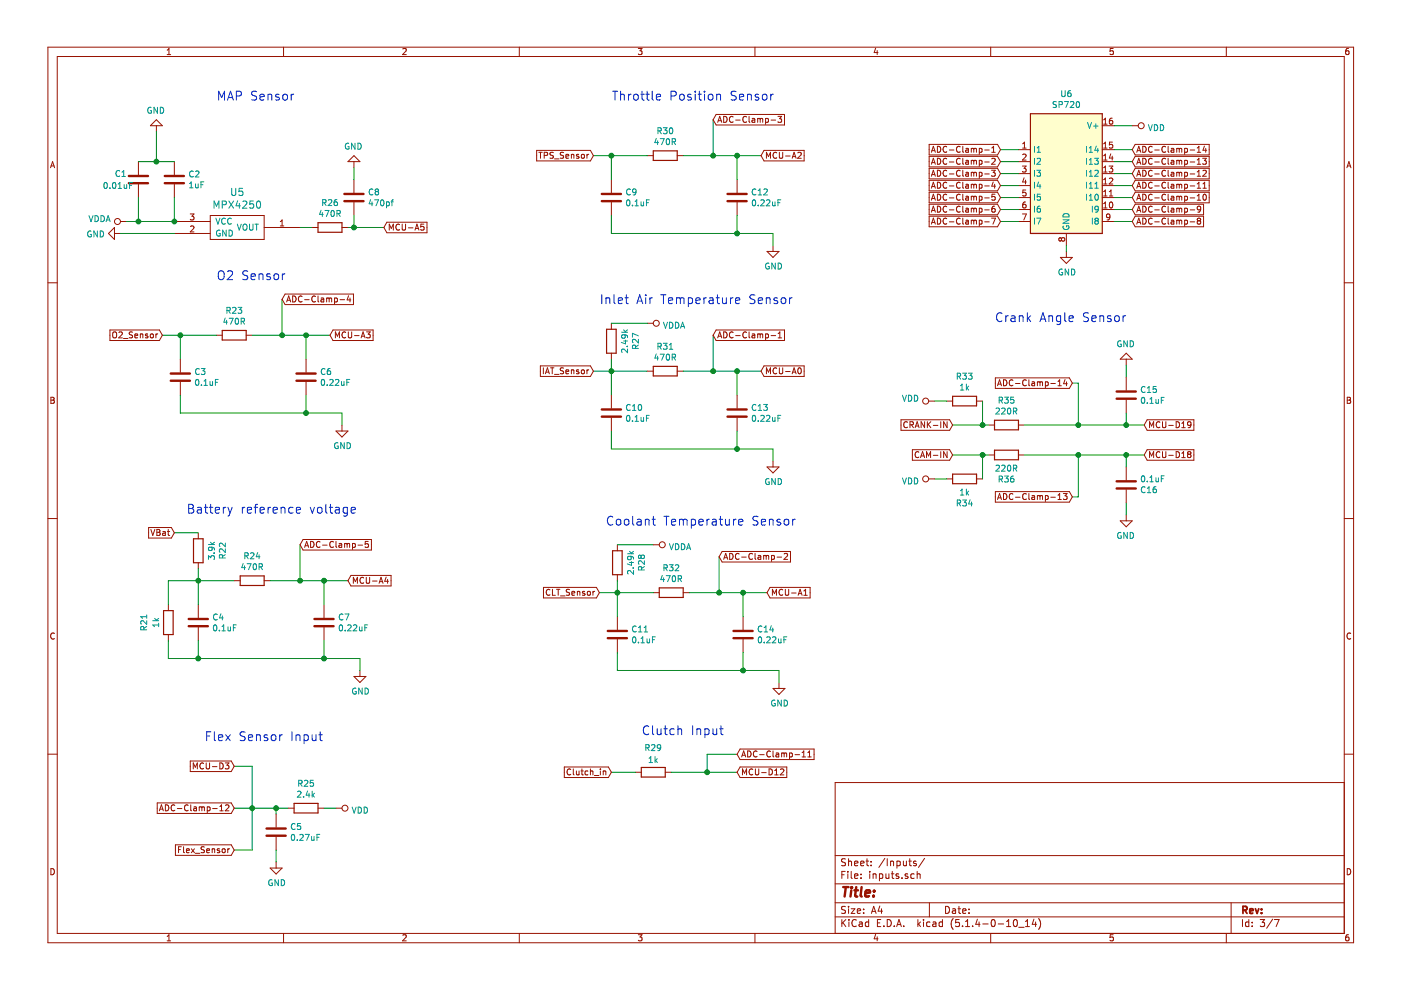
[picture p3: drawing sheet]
EESchema Schematic File Version 4
LIBS:NA6-cache
EELAYER 30 0
EELAYER END
$Descr A4 11693 8268
encoding utf-8
Sheet 3 7
Title ""
Date ""
Rev ""
Comp ""
Comment1 ""
Comment2 ""
Comment3 ""
Comment4 ""
$EndDescr
$Comp
L NA6-rescue:MPX4250-MPX4250-NB8B-rescue U?
U 1 1
P 2000 1900
AR Path="/5CD196C6" Ref="U?"  Part="1" 
AR Path="/5CD18D89/5CD196C6" Ref="U5"  Part="1" 
F 0 "U5" H 1975 2197 60  0000 C CNN
F 1 "MPX4250" H 1975 2091 60  0000 C CNN
F 2 "Misc:MPX4250" H 1950 1900 60  0001 C CNN
F 3 "" H 1950 1900 60  0000 C CNN
F 4 "NXP" H 0   0   50  0001 C CNN "Manufacturer_Name"
F 5 "MPX4250AP" H 0   0   50  0001 C CNN "Manufacturer_Part_Number"
F 6 "https://www.digikey.com.au/product-detail/en/nxp-usa-inc/MPX4250AP/MPX4250AP-ND/464053" H 0   0   50  0001 C CNN "URL"
F 7 "MPX4250AP-ND" H 0   0   50  0001 C CNN "Digikey Part Number"
	1    2000 1900
	1    0    0    -1  
$EndComp
$Comp
L power:GND #PWR023
U 1 1
P 1000 1950
F 0 "#PWR023" H 1000 1700 50  0001 C CNN
F 1 "GND" V 1005 1822 50  0000 R CNN
F 2 "" H 1000 1950 50  0001 C CNN
F 3 "" H 1000 1950 50  0001 C CNN
	1    1000 1950
	0    1    1    0   
$EndComp
Wire Wire Line
	1000 1950 1450 1950
$Comp
L power:GND #PWR029
U 1 1
P 2950 1400
F 0 "#PWR029" H 2950 1150 50  0001 C CNN
F 1 "GND" H 2955 1227 50  0000 C CNN
F 2 "" H 2950 1400 50  0001 C CNN
F 3 "" H 2950 1400 50  0001 C CNN
	1    2950 1400
	-1   0    0    1   
$EndComp
$Comp
L Device:C C8
U 1 1
P 2950 1650
F 0 "C8" H 3065 1696 50  0000 L CNN
F 1 "470pf" H 3065 1605 50  0000 L CNN
F 2 "Capacitor_SMD:C_0805_2012Metric" H 2988 1500 50  0001 C CNN
F 3 "~" H 2950 1650 50  0001 C CNN
F 4 "CC0805KRX7R9BB471" H 2950 1650 50  0001 C CNN "Part #"
F 5 "https://www.digikey.com/product-detail/en/yageo/CC0805KRX7R9BB471/311-1124-1-ND/303034" H 2950 1650 50  0001 C CNN "URL"
F 6 "Yageo" H 0   0   50  0001 C CNN "Manufacturer_Name"
F 7 "CC0805KRX7R9BB471" H 0   0   50  0001 C CNN "Manufacturer_Part_Number"
F 8 "311-1124-1-ND" H 0   0   50  0001 C CNN "Digikey Part Number"
	1    2950 1650
	1    0    0    -1  
$EndComp
$Comp
L Device:R R26
U 1 1
P 2750 1900
F 0 "R26" V 2543 1900 50  0000 C CNN
F 1 "470R" V 2634 1900 50  0000 C CNN
F 2 "Resistor_SMD:R_0805_2012Metric" V 2680 1900 50  0001 C CNN
F 3 "~" H 2750 1900 50  0001 C CNN
F 4 "ERJ-6ENF4700V" V 2750 1900 50  0001 C CNN "Part #"
F 5 "https://www.digikey.com/product-detail/en/panasonic-electronic-components/ERJ-6ENF4700V/P470CCT-ND/1746871" V 2750 1900 50  0001 C CNN "URL"
F 6 "Panasonic" H 0   0   50  0001 C CNN "Manufacturer_Name"
F 7 "ERJ-6ENF4700V" H 0   0   50  0001 C CNN "Manufacturer_Part_Number"
F 8 "P470CCT-ND" H 0   0   50  0001 C CNN "Digikey Part Number"
	1    2750 1900
	0    1    1    0   
$EndComp
Wire Wire Line
	2500 1900 2600 1900
Text GLabel 3200 1900 2    50   Input ~ 0
MCU-A5
Wire Wire Line
	2900 1900 2950 1900
Wire Wire Line
	2950 1900 2950 1800
Connection ~ 2950 1900
Wire Wire Line
	2950 1900 3200 1900
Wire Wire Line
	2950 1500 2950 1400
$Comp
L power:VDDA #PWR024
U 1 1
P 1050 1850
F 0 "#PWR024" H 1050 1700 50  0001 C CNN
F 1 "VDDA" V 1068 1978 50  0000 L CNN
F 2 "" H 1050 1850 50  0001 C CNN
F 3 "" H 1050 1850 50  0001 C CNN
	1    1050 1850
	0    -1   -1   0   
$EndComp
Wire Wire Line
	1050 1850 1150 1850
$Comp
L Device:C C1
U 1 1
P 1150 1500
F 0 "C1" H 950 1550 50  0000 L CNN
F 1 "0.01uF" H 850 1450 50  0000 L CNN
F 2 "Capacitor_SMD:C_0805_2012Metric" H 1188 1350 50  0001 C CNN
F 3 "~" H 1150 1500 50  0001 C CNN
F 4 "CC0805KRX7R9BB103" H 1150 1500 50  0001 C CNN "Part #"
F 5 "https://www.digikey.com/product-detail/en/yageo/CC0805KRX7R9BB103/311-1136-1-ND/303046" H 1150 1500 50  0001 C CNN "URL"
F 6 "Yageo" H 0   0   50  0001 C CNN "Manufacturer_Name"
F 7 "CC0805KRX7R9BB103" H 0   0   50  0001 C CNN "Manufacturer_Part_Number"
F 8 "311-1136-1-ND" H 0   0   50  0001 C CNN "Digikey Part Number"
	1    1150 1500
	1    0    0    -1  
$EndComp
$Comp
L Device:C C2
U 1 1
P 1450 1500
F 0 "C2" H 1565 1546 50  0000 L CNN
F 1 "1uF" H 1565 1455 50  0000 L CNN
F 2 "Capacitor_SMD:C_0805_2012Metric" H 1488 1350 50  0001 C CNN
F 3 "~" H 1450 1500 50  0001 C CNN
F 4 "CC0805KKX7R7BB105" H 1450 1500 50  0001 C CNN "Part #"
F 5 "https://www.digikey.com/product-detail/en/yageo/CC0805KKX7R7BB105/311-1365-1-ND/2103149" H 1450 1500 50  0001 C CNN "URL"
F 6 "Yageo" H 0   0   50  0001 C CNN "Manufacturer_Name"
F 7 "CC0805KKX7R7BB105" H 0   0   50  0001 C CNN "Manufacturer_Part_Number"
F 8 "311-1365-1-ND" H 0   0   50  0001 C CNN "Digikey Part Number"
	1    1450 1500
	1    0    0    -1  
$EndComp
$Comp
L power:GND #PWR025
U 1 1
P 1300 1100
F 0 "#PWR025" H 1300 850 50  0001 C CNN
F 1 "GND" H 1305 927 50  0000 C CNN
F 2 "" H 1300 1100 50  0001 C CNN
F 3 "" H 1300 1100 50  0001 C CNN
	1    1300 1100
	-1   0    0    1   
$EndComp
Wire Wire Line
	1150 1350 1300 1350
Wire Wire Line
	1300 1350 1300 1100
Connection ~ 1300 1350
Wire Wire Line
	1300 1350 1450 1350
Wire Wire Line
	1150 1850 1150 1650
Connection ~ 1150 1850
Wire Wire Line
	1150 1850 1450 1850
Wire Wire Line
	1450 1850 1450 1650
Connection ~ 1450 1850
Text Notes 1800 850  0    74   ~ 0
MAP Sensor
$Comp
L IC_Automotive:SP720 U6
U 1 1
P 8900 1450
F 0 "U6" H 8900 2117 50  0000 C CNN
F 1 "SP720" H 8900 2026 50  0000 C CNN
F 2 "Package_SO:SOIC-16_3.9x9.9mm_P1.27mm" H 8950 900 50  0001 L CNN
F 3 "https://m.littelfuse.com/~/media/electronics/datasheets/tvs_diode_arrays/littelfuse_tvs_diode_array_sp720_datasheet.pdf.pdf" H 9000 1250 50  0001 C CNN
F 4 "Littelfuse" H 0   0   50  0001 C CNN "Manufacturer_Name"
F 5 "SP720ABTG" H 0   0   50  0001 C CNN "Manufacturer_Part_Number"
F 6 "https://www.digikey.com/product-detail/en/littelfuse-inc/SP720ABTG/F3162CT-ND/1984458" H 0   0   50  0001 C CNN "URL"
F 7 "F3162CT-ND" H 0   0   50  0001 C CNN "Digikey Part Number"
	1    8900 1450
	1    0    0    -1  
$EndComp
$Comp
L power:GND #PWR039
U 1 1
P 8900 2100
F 0 "#PWR039" H 8900 1850 50  0001 C CNN
F 1 "GND" H 8905 1927 50  0000 C CNN
F 2 "" H 8900 2100 50  0001 C CNN
F 3 "" H 8900 2100 50  0001 C CNN
	1    8900 2100
	1    0    0    -1  
$EndComp
Wire Wire Line
	8900 2100 8900 2050
$Comp
L Device:R R23
U 1 1
P 1950 2800
F 0 "R23" V 1743 2800 50  0000 C CNN
F 1 "470R" V 1834 2800 50  0000 C CNN
F 2 "Resistor_SMD:R_0805_2012Metric" V 1880 2800 50  0001 C CNN
F 3 "~" H 1950 2800 50  0001 C CNN
F 4 "Panasonic" H 0   0   50  0001 C CNN "Manufacturer_Name"
F 5 "ERJ-6ENF4700V" H 0   0   50  0001 C CNN "Manufacturer_Part_Number"
F 6 "https://www.digikey.com/product-detail/en/panasonic-electronic-components/ERJ-6ENF4700V/P470CCT-ND/1746871" H 0   0   50  0001 C CNN "URL"
F 7 "P470CCT-ND" H 0   0   50  0001 C CNN "Digikey Part Number"
	1    1950 2800
	0    1    1    0   
$EndComp
$Comp
L Device:C C6
U 1 1
P 2550 3150
F 0 "C6" H 2665 3196 50  0000 L CNN
F 1 "0.22uF" H 2665 3105 50  0000 L CNN
F 2 "Capacitor_SMD:C_0805_2012Metric" H 2588 3000 50  0001 C CNN
F 3 "~" H 2550 3150 50  0001 C CNN
F 4 "Samsung" H 0   0   50  0001 C CNN "Manufacturer_Name"
F 5 "CL21B224KOCNNNC" H 0   0   50  0001 C CNN "Manufacturer_Part_Number"
F 6 "https://www.digikey.com/product-detail/en/samsung-electro-mechanics-america-inc/CL21B224KOCNNNC/1276-1284-1-ND/3889370" H 0   0   50  0001 C CNN "URL"
F 7 "1276-1284-1-ND" H 0   0   50  0001 C CNN "Digikey Part Number"
	1    2550 3150
	1    0    0    -1  
$EndComp
$Comp
L Device:C C3
U 1 1
P 1500 3150
F 0 "C3" H 1615 3196 50  0000 L CNN
F 1 "0.1uF" H 1615 3105 50  0000 L CNN
F 2 "Capacitor_SMD:C_0805_2012Metric" H 1538 3000 50  0001 C CNN
F 3 "~" H 1500 3150 50  0001 C CNN
F 4 "Yageo" H 0   0   50  0001 C CNN "Manufacturer_Name"
F 5 "CC0805KRX7R9BB104" H 0   0   50  0001 C CNN "Manufacturer_Part_Number"
F 6 "CC0805KRX7R9BB104" H 0   0   50  0001 C CNN "Part #"
F 7 "https://www.digikey.com.au/product-detail/en/yageo/CC0805KRX7R9BB104/311-1140-1-ND/303050" H 0   0   50  0001 C CNN "URL"
F 8 "311-1140-1-ND" H 0   0   50  0001 C CNN "Digikey Part Number"
	1    1500 3150
	1    0    0    -1  
$EndComp
$Comp
L power:GND #PWR028
U 1 1
P 2850 3550
F 0 "#PWR028" H 2850 3300 50  0001 C CNN
F 1 "GND" H 2855 3377 50  0000 C CNN
F 2 "" H 2850 3550 50  0001 C CNN
F 3 "" H 2850 3550 50  0001 C CNN
	1    2850 3550
	1    0    0    -1  
$EndComp
Wire Wire Line
	1500 3300 1500 3450
Wire Wire Line
	1500 3450 2550 3450
Wire Wire Line
	2850 3450 2850 3550
Wire Wire Line
	2550 3300 2550 3450
Connection ~ 2550 3450
Wire Wire Line
	2550 3450 2850 3450
Wire Wire Line
	1500 3000 1500 2800
Wire Wire Line
	1500 2800 1800 2800
Wire Wire Line
	2100 2800 2350 2800
Wire Wire Line
	2550 2800 2550 3000
Text GLabel 2350 2500 2    50   Input ~ 0
ADC-Clamp-4
Wire Wire Line
	2350 2500 2350 2800
Connection ~ 2350 2800
Wire Wire Line
	2350 2800 2550 2800
Text GLabel 1350 2800 0    50   Input ~ 0
O2_Sensor
Wire Wire Line
	1350 2800 1500 2800
Connection ~ 1500 2800
Text GLabel 2750 2800 2    50   Input ~ 0
MCU-A3
Wire Wire Line
	2750 2800 2550 2800
Connection ~ 2550 2800
Text Notes 1800 2350 0    74   ~ 0
O2 Sensor
Text GLabel 8350 1550 0    50   Input ~ 0
ADC-Clamp-4
Text GLabel 8350 1450 0    50   Input ~ 0
ADC-Clamp-3
Text GLabel 8350 1350 0    50   Input ~ 0
ADC-Clamp-2
Text GLabel 8350 1250 0    50   Input ~ 0
ADC-Clamp-1
Text GLabel 8350 1650 0    50   Input ~ 0
ADC-Clamp-5
Text GLabel 8350 1750 0    50   Input ~ 0
ADC-Clamp-6
Text GLabel 8350 1850 0    50   Input ~ 0
ADC-Clamp-7
Wire Wire Line
	8350 1250 8500 1250
Wire Wire Line
	8500 1350 8350 1350
Wire Wire Line
	8350 1450 8500 1450
Wire Wire Line
	8500 1550 8350 1550
Wire Wire Line
	8350 1650 8500 1650
Wire Wire Line
	8500 1750 8350 1750
Wire Wire Line
	8350 1850 8500 1850
$Comp
L Device:R R30
U 1 1
P 5550 1300
F 0 "R30" V 5343 1300 50  0000 C CNN
F 1 "470R" V 5434 1300 50  0000 C CNN
F 2 "Resistor_SMD:R_0805_2012Metric" V 5480 1300 50  0001 C CNN
F 3 "~" H 5550 1300 50  0001 C CNN
F 4 "Panasonic" H 0   0   50  0001 C CNN "Manufacturer_Name"
F 5 "ERJ-6ENF4700V" H 0   0   50  0001 C CNN "Manufacturer_Part_Number"
F 6 "https://www.digikey.com/product-detail/en/panasonic-electronic-components/ERJ-6ENF4700V/P470CCT-ND/1746871" H 0   0   50  0001 C CNN "URL"
F 7 "P470CCT-ND" H 0   0   50  0001 C CNN "Digikey Part Number"
	1    5550 1300
	0    1    1    0   
$EndComp
$Comp
L Device:C C12
U 1 1
P 6150 1650
F 0 "C12" H 6265 1696 50  0000 L CNN
F 1 "0.22uF" H 6265 1605 50  0000 L CNN
F 2 "Capacitor_SMD:C_0805_2012Metric" H 6188 1500 50  0001 C CNN
F 3 "~" H 6150 1650 50  0001 C CNN
F 4 "Samsung" H 0   0   50  0001 C CNN "Manufacturer_Name"
F 5 "CL21B224KOCNNNC" H 0   0   50  0001 C CNN "Manufacturer_Part_Number"
F 6 "https://www.digikey.com/product-detail/en/samsung-electro-mechanics-america-inc/CL21B224KOCNNNC/1276-1284-1-ND/3889370" H 0   0   50  0001 C CNN "URL"
F 7 "1276-1284-1-ND" H 0   0   50  0001 C CNN "Digikey Part Number"
	1    6150 1650
	1    0    0    -1  
$EndComp
$Comp
L Device:C C9
U 1 1
P 5100 1650
F 0 "C9" H 5215 1696 50  0000 L CNN
F 1 "0.1uF" H 5215 1605 50  0000 L CNN
F 2 "Capacitor_SMD:C_0805_2012Metric" H 5138 1500 50  0001 C CNN
F 3 "~" H 5100 1650 50  0001 C CNN
F 4 "CC0805KRX7R9BB104" H 5100 1650 50  0001 C CNN "Part #"
F 5 "https://www.digikey.com.au/product-detail/en/yageo/CC0805KRX7R9BB104/311-1140-1-ND/303050" H 5100 1650 50  0001 C CNN "URL"
F 6 "Yageo" H 0   0   50  0001 C CNN "Manufacturer_Name"
F 7 "CC0805KRX7R9BB104" H 0   0   50  0001 C CNN "Manufacturer_Part_Number"
F 8 "311-1140-1-ND" H 0   0   50  0001 C CNN "Digikey Part Number"
	1    5100 1650
	1    0    0    -1  
$EndComp
$Comp
L power:GND #PWR034
U 1 1
P 6450 2050
F 0 "#PWR034" H 6450 1800 50  0001 C CNN
F 1 "GND" H 6455 1877 50  0000 C CNN
F 2 "" H 6450 2050 50  0001 C CNN
F 3 "" H 6450 2050 50  0001 C CNN
	1    6450 2050
	1    0    0    -1  
$EndComp
Wire Wire Line
	5100 1800 5100 1950
Wire Wire Line
	5100 1950 6150 1950
Wire Wire Line
	6450 1950 6450 2050
Wire Wire Line
	6150 1800 6150 1950
Connection ~ 6150 1950
Wire Wire Line
	6150 1950 6450 1950
Wire Wire Line
	5100 1500 5100 1300
Wire Wire Line
	5100 1300 5400 1300
Wire Wire Line
	5700 1300 5950 1300
Wire Wire Line
	6150 1300 6150 1500
Text GLabel 5950 1000 2    50   Input ~ 0
ADC-Clamp-3
Wire Wire Line
	5950 1000 5950 1300
Connection ~ 5950 1300
Wire Wire Line
	5950 1300 6150 1300
Text GLabel 4950 1300 0    50   Input ~ 0
TPS_Sensor
Wire Wire Line
	4950 1300 5100 1300
Connection ~ 5100 1300
Text GLabel 6350 1300 2    50   Input ~ 0
MCU-A2
Wire Wire Line
	6350 1300 6150 1300
Connection ~ 6150 1300
Text Notes 5100 850  0    74   ~ 0
Throttle Position Sensor
$Comp
L Device:R R31
U 1 1
P 5550 3100
F 0 "R31" V 5343 3100 50  0000 C CNN
F 1 "470R" V 5434 3100 50  0000 C CNN
F 2 "Resistor_SMD:R_0805_2012Metric" V 5480 3100 50  0001 C CNN
F 3 "~" H 5550 3100 50  0001 C CNN
F 4 "Panasonic" H 0   0   50  0001 C CNN "Manufacturer_Name"
F 5 "ERJ-6ENF4700V" H 0   0   50  0001 C CNN "Manufacturer_Part_Number"
F 6 "https://www.digikey.com/product-detail/en/panasonic-electronic-components/ERJ-6ENF4700V/P470CCT-ND/1746871" H 0   0   50  0001 C CNN "URL"
F 7 "P470CCT-ND" H 0   0   50  0001 C CNN "Digikey Part Number"
	1    5550 3100
	0    1    1    0   
$EndComp
$Comp
L Device:C C13
U 1 1
P 6150 3450
F 0 "C13" H 6265 3496 50  0000 L CNN
F 1 "0.22uF" H 6265 3405 50  0000 L CNN
F 2 "Capacitor_SMD:C_0805_2012Metric" H 6188 3300 50  0001 C CNN
F 3 "~" H 6150 3450 50  0001 C CNN
F 4 "Samsung" H 0   0   50  0001 C CNN "Manufacturer_Name"
F 5 "CL21B224KOCNNNC" H 0   0   50  0001 C CNN "Manufacturer_Part_Number"
F 6 "https://www.digikey.com/product-detail/en/samsung-electro-mechanics-america-inc/CL21B224KOCNNNC/1276-1284-1-ND/3889370" H 0   0   50  0001 C CNN "URL"
F 7 "1276-1284-1-ND" H 0   0   50  0001 C CNN "Digikey Part Number"
	1    6150 3450
	1    0    0    -1  
$EndComp
$Comp
L Device:C C10
U 1 1
P 5100 3450
F 0 "C10" H 5215 3496 50  0000 L CNN
F 1 "0.1uF" H 5215 3405 50  0000 L CNN
F 2 "Capacitor_SMD:C_0805_2012Metric" H 5138 3300 50  0001 C CNN
F 3 "~" H 5100 3450 50  0001 C CNN
F 4 "Yageo" H 0   0   50  0001 C CNN "Manufacturer_Name"
F 5 "CC0805KRX7R9BB104" H 0   0   50  0001 C CNN "Manufacturer_Part_Number"
F 6 "CC0805KRX7R9BB104" H 0   0   50  0001 C CNN "Part #"
F 7 "https://www.digikey.com.au/product-detail/en/yageo/CC0805KRX7R9BB104/311-1140-1-ND/303050" H 0   0   50  0001 C CNN "URL"
F 8 "311-1140-1-ND" H 0   0   50  0001 C CNN "Digikey Part Number"
	1    5100 3450
	1    0    0    -1  
$EndComp
$Comp
L power:GND #PWR035
U 1 1
P 6450 3850
F 0 "#PWR035" H 6450 3600 50  0001 C CNN
F 1 "GND" H 6455 3677 50  0000 C CNN
F 2 "" H 6450 3850 50  0001 C CNN
F 3 "" H 6450 3850 50  0001 C CNN
	1    6450 3850
	1    0    0    -1  
$EndComp
Wire Wire Line
	5100 3600 5100 3750
Wire Wire Line
	5100 3750 6150 3750
Wire Wire Line
	6450 3750 6450 3850
Wire Wire Line
	6150 3600 6150 3750
Connection ~ 6150 3750
Wire Wire Line
	6150 3750 6450 3750
Wire Wire Line
	5100 3300 5100 3100
Wire Wire Line
	5100 3100 5400 3100
Wire Wire Line
	5700 3100 5950 3100
Wire Wire Line
	6150 3100 6150 3300
Text GLabel 5950 2800 2    50   Input ~ 0
ADC-Clamp-1
Wire Wire Line
	5950 2800 5950 3100
Connection ~ 5950 3100
Wire Wire Line
	5950 3100 6150 3100
Text GLabel 4950 3100 0    50   Input ~ 0
IAT_Sensor
Wire Wire Line
	4950 3100 5100 3100
Connection ~ 5100 3100
Text GLabel 6350 3100 2    50   Input ~ 0
MCU-A0
Wire Wire Line
	6350 3100 6150 3100
Connection ~ 6150 3100
Text Notes 5000 2550 0    74   ~ 0
Inlet Air Temperature Sensor
$Comp
L Device:R R27
U 1 1
P 5100 2850
F 0 "R27" V 4893 2850 50  0000 C CNN
F 1 "2.49k" V 4984 2850 50  0000 C CNN
F 2 "Resistor_SMD:R_0805_2012Metric" V 5030 2850 50  0001 C CNN
F 3 "~" H 5100 2850 50  0001 C CNN
F 4 "Yageo" H 0   0   50  0001 C CNN "Manufacturer_Name"
F 5 "RT0805BRD072K49L" H 0   0   50  0001 C CNN "Manufacturer_Part_Number"
F 6 "https://www.digikey.com/product-detail/en/yageo/RT0805BRD072K49L/YAG1854CT-ND/5139302" H 0   0   50  0001 C CNN "URL"
F 7 "YAG1854CT-ND" H 0   0   50  0001 C CNN "Digikey Part Number"
	1    5100 2850
	-1   0    0    1   
$EndComp
$Comp
L power:VDDA #PWR031
U 1 1
P 5400 2700
F 0 "#PWR031" H 5400 2550 50  0001 C CNN
F 1 "VDDA" V 5417 2828 50  0000 L CNN
F 2 "" H 5400 2700 50  0001 C CNN
F 3 "" H 5400 2700 50  0001 C CNN
	1    5400 2700
	0    1    1    0   
$EndComp
Wire Wire Line
	5400 2700 5100 2700
Wire Wire Line
	5100 3000 5100 3100
$Comp
L Device:R R32
U 1 1
P 5600 4950
F 0 "R32" V 5393 4950 50  0000 C CNN
F 1 "470R" V 5484 4950 50  0000 C CNN
F 2 "Resistor_SMD:R_0805_2012Metric" V 5530 4950 50  0001 C CNN
F 3 "~" H 5600 4950 50  0001 C CNN
F 4 "Panasonic" H 0   0   50  0001 C CNN "Manufacturer_Name"
F 5 "ERJ-6ENF4700V" H 0   0   50  0001 C CNN "Manufacturer_Part_Number"
F 6 "https://www.digikey.com/product-detail/en/panasonic-electronic-components/ERJ-6ENF4700V/P470CCT-ND/1746871" H 0   0   50  0001 C CNN "URL"
F 7 "P470CCT-ND" H 0   0   50  0001 C CNN "Digikey Part Number"
	1    5600 4950
	0    1    1    0   
$EndComp
$Comp
L Device:C C14
U 1 1
P 6200 5300
F 0 "C14" H 6315 5346 50  0000 L CNN
F 1 "0.22uF" H 6315 5255 50  0000 L CNN
F 2 "Capacitor_SMD:C_0805_2012Metric" H 6238 5150 50  0001 C CNN
F 3 "~" H 6200 5300 50  0001 C CNN
F 4 "Samsung" H 0   0   50  0001 C CNN "Manufacturer_Name"
F 5 "CL21B224KOCNNNC" H 0   0   50  0001 C CNN "Manufacturer_Part_Number"
F 6 "https://www.digikey.com/product-detail/en/samsung-electro-mechanics-america-inc/CL21B224KOCNNNC/1276-1284-1-ND/3889370" H 0   0   50  0001 C CNN "URL"
F 7 "1276-1284-1-ND" H 0   0   50  0001 C CNN "Digikey Part Number"
	1    6200 5300
	1    0    0    -1  
$EndComp
$Comp
L Device:C C11
U 1 1
P 5150 5300
F 0 "C11" H 5265 5346 50  0000 L CNN
F 1 "0.1uF" H 5265 5255 50  0000 L CNN
F 2 "Capacitor_SMD:C_0805_2012Metric" H 5188 5150 50  0001 C CNN
F 3 "~" H 5150 5300 50  0001 C CNN
F 4 "Yageo" H 0   0   50  0001 C CNN "Manufacturer_Name"
F 5 "CC0805KRX7R9BB104" H 0   0   50  0001 C CNN "Manufacturer_Part_Number"
F 6 "CC0805KRX7R9BB104" H 0   0   50  0001 C CNN "Part #"
F 7 "https://www.digikey.com.au/product-detail/en/yageo/CC0805KRX7R9BB104/311-1140-1-ND/303050" H 0   0   50  0001 C CNN "URL"
F 8 "311-1140-1-ND" H 0   0   50  0001 C CNN "Digikey Part Number"
	1    5150 5300
	1    0    0    -1  
$EndComp
$Comp
L power:GND #PWR036
U 1 1
P 6500 5700
F 0 "#PWR036" H 6500 5450 50  0001 C CNN
F 1 "GND" H 6505 5527 50  0000 C CNN
F 2 "" H 6500 5700 50  0001 C CNN
F 3 "" H 6500 5700 50  0001 C CNN
	1    6500 5700
	1    0    0    -1  
$EndComp
Wire Wire Line
	5150 5450 5150 5600
Wire Wire Line
	5150 5600 6200 5600
Wire Wire Line
	6500 5600 6500 5700
Wire Wire Line
	6200 5450 6200 5600
Connection ~ 6200 5600
Wire Wire Line
	6200 5600 6500 5600
Wire Wire Line
	5150 5150 5150 4950
Wire Wire Line
	5150 4950 5450 4950
Wire Wire Line
	5750 4950 6000 4950
Wire Wire Line
	6200 4950 6200 5150
Text GLabel 6000 4650 2    50   Input ~ 0
ADC-Clamp-2
Wire Wire Line
	6000 4650 6000 4950
Connection ~ 6000 4950
Wire Wire Line
	6000 4950 6200 4950
Text GLabel 5000 4950 0    50   Input ~ 0
CLT_Sensor
Wire Wire Line
	5000 4950 5150 4950
Connection ~ 5150 4950
Text GLabel 6400 4950 2    50   Input ~ 0
MCU-A1
Wire Wire Line
	6400 4950 6200 4950
Connection ~ 6200 4950
Text Notes 5050 4400 0    74   ~ 0
Coolant Temperature Sensor
$Comp
L Device:R R28
U 1 1
P 5150 4700
F 0 "R28" V 4943 4700 50  0000 C CNN
F 1 "2.49k" V 5034 4700 50  0000 C CNN
F 2 "Resistor_SMD:R_0805_2012Metric" V 5080 4700 50  0001 C CNN
F 3 "~" H 5150 4700 50  0001 C CNN
F 4 "Yageo" H 0   0   50  0001 C CNN "Manufacturer_Name"
F 5 "RT0805BRD072K49L" H 0   0   50  0001 C CNN "Manufacturer_Part_Number"
F 6 "https://www.digikey.com/product-detail/en/yageo/RT0805BRD072K49L/YAG1854CT-ND/5139302" H 0   0   50  0001 C CNN "URL"
F 7 "YAG1854CT-ND" H 0   0   50  0001 C CNN "Digikey Part Number"
	1    5150 4700
	-1   0    0    1   
$EndComp
$Comp
L power:VDDA #PWR032
U 1 1
P 5450 4550
F 0 "#PWR032" H 5450 4400 50  0001 C CNN
F 1 "VDDA" V 5467 4678 50  0000 L CNN
F 2 "" H 5450 4550 50  0001 C CNN
F 3 "" H 5450 4550 50  0001 C CNN
	1    5450 4550
	0    1    1    0   
$EndComp
Wire Wire Line
	5450 4550 5150 4550
Wire Wire Line
	5150 4850 5150 4950
$Comp
L Device:R R24
U 1 1
P 2100 4850
F 0 "R24" V 1893 4850 50  0000 C CNN
F 1 "470R" V 1984 4850 50  0000 C CNN
F 2 "Resistor_SMD:R_0805_2012Metric" V 2030 4850 50  0001 C CNN
F 3 "~" H 2100 4850 50  0001 C CNN
F 4 "Panasonic" H 0   0   50  0001 C CNN "Manufacturer_Name"
F 5 "ERJ-6ENF4700V" H 0   0   50  0001 C CNN "Manufacturer_Part_Number"
F 6 "https://www.digikey.com/product-detail/en/panasonic-electronic-components/ERJ-6ENF4700V/P470CCT-ND/1746871" H 0   0   50  0001 C CNN "URL"
F 7 "P470CCT-ND" H 0   0   50  0001 C CNN "Digikey Part Number"
	1    2100 4850
	0    1    1    0   
$EndComp
$Comp
L Device:C C7
U 1 1
P 2700 5200
F 0 "C7" H 2815 5246 50  0000 L CNN
F 1 "0.22uF" H 2815 5155 50  0000 L CNN
F 2 "Capacitor_SMD:C_0805_2012Metric" H 2738 5050 50  0001 C CNN
F 3 "~" H 2700 5200 50  0001 C CNN
F 4 "Samsung" H 0   0   50  0001 C CNN "Manufacturer_Name"
F 5 "CL21B224KOCNNNC" H 0   0   50  0001 C CNN "Manufacturer_Part_Number"
F 6 "https://www.digikey.com/product-detail/en/samsung-electro-mechanics-america-inc/CL21B224KOCNNNC/1276-1284-1-ND/3889370" H 0   0   50  0001 C CNN "URL"
F 7 "1276-1284-1-ND" H 0   0   50  0001 C CNN "Digikey Part Number"
	1    2700 5200
	1    0    0    -1  
$EndComp
$Comp
L Device:C C4
U 1 1
P 1650 5200
F 0 "C4" H 1765 5246 50  0000 L CNN
F 1 "0.1uF" H 1765 5155 50  0000 L CNN
F 2 "Capacitor_SMD:C_0805_2012Metric" H 1688 5050 50  0001 C CNN
F 3 "~" H 1650 5200 50  0001 C CNN
F 4 "Yageo" H 0   0   50  0001 C CNN "Manufacturer_Name"
F 5 "CC0805KRX7R9BB104" H 0   0   50  0001 C CNN "Manufacturer_Part_Number"
F 6 "CC0805KRX7R9BB104" H 0   0   50  0001 C CNN "Part #"
F 7 "https://www.digikey.com.au/product-detail/en/yageo/CC0805KRX7R9BB104/311-1140-1-ND/303050" H 0   0   50  0001 C CNN "URL"
F 8 "311-1140-1-ND" H 0   0   50  0001 C CNN "Digikey Part Number"
	1    1650 5200
	1    0    0    -1  
$EndComp
$Comp
L power:GND #PWR030
U 1 1
P 3000 5600
F 0 "#PWR030" H 3000 5350 50  0001 C CNN
F 1 "GND" H 3005 5427 50  0000 C CNN
F 2 "" H 3000 5600 50  0001 C CNN
F 3 "" H 3000 5600 50  0001 C CNN
	1    3000 5600
	1    0    0    -1  
$EndComp
Wire Wire Line
	1650 5350 1650 5500
Wire Wire Line
	1650 5500 2700 5500
Wire Wire Line
	3000 5500 3000 5600
Wire Wire Line
	2700 5350 2700 5500
Connection ~ 2700 5500
Wire Wire Line
	2700 5500 3000 5500
Wire Wire Line
	1650 5050 1650 4850
Wire Wire Line
	1650 4850 1950 4850
Wire Wire Line
	2250 4850 2500 4850
Wire Wire Line
	2700 4850 2700 5050
Text GLabel 2500 4550 2    50   Input ~ 0
ADC-Clamp-5
Wire Wire Line
	2500 4550 2500 4850
Connection ~ 2500 4850
Wire Wire Line
	2500 4850 2700 4850
Connection ~ 1650 4850
Text GLabel 2900 4850 2    50   Input ~ 0
MCU-A4
Wire Wire Line
	2900 4850 2700 4850
Connection ~ 2700 4850
Text Notes 1550 4300 0    74   ~ 0
Battery reference voltage
$Comp
L Device:R R22
U 1 1
P 1650 4600
F 0 "R22" V 1443 4600 50  0000 C CNN
F 1 "3.9k" V 1534 4600 50  0000 C CNN
F 2 "Resistor_SMD:R_0805_2012Metric" V 1580 4600 50  0001 C CNN
F 3 "~" H 1650 4600 50  0001 C CNN
F 4 "Yageo" H 0   0   50  0001 C CNN "Manufacturer_Name"
F 5 "RC0805FR-073K9L" H 0   0   50  0001 C CNN "Manufacturer_Part_Number"
F 6 "https://www.digikey.com/product-detail/en/yageo/RC0805FR-073K9L/311-3.90KCRCT-ND/730785" H 0   0   50  0001 C CNN "URL"
F 7 "311-3.90KCRCT-ND" H 0   0   50  0001 C CNN "Digikey Part Number"
	1    1650 4600
	-1   0    0    1   
$EndComp
Wire Wire Line
	1650 4750 1650 4850
$Comp
L Device:R R21
U 1 1
P 1400 5200
F 0 "R21" V 1600 5200 50  0000 C CNN
F 1 "1k" V 1500 5200 50  0000 C CNN
F 2 "Resistor_SMD:R_0805_2012Metric_Pad1.15x1.40mm_HandSolder" V 1330 5200 50  0001 C CNN
F 3 "~" H 1400 5200 50  0001 C CNN
F 4 "Yageo" H 0   0   50  0001 C CNN "Manufacturer_Name"
F 5 "RC0805FR-071KL" H 0   0   50  0001 C CNN "Manufacturer_Part_Number"
F 6 "https://www.digikey.com/product-detail/en/yageo/RC0805FR-071KL/311-1.00KCRCT-ND/730391" H 0   0   50  0001 C CNN "URL"
F 7 "311-1.00KCRCT-ND" H 0   0   50  0001 C CNN "Digikey Part Number"
	1    1400 5200
	-1   0    0    1   
$EndComp
Wire Wire Line
	1400 5050 1400 4850
Wire Wire Line
	1400 4850 1650 4850
Wire Wire Line
	1400 5350 1400 5500
Wire Wire Line
	1400 5500 1650 5500
Connection ~ 1650 5500
Text GLabel 1450 4450 0    50   Input ~ 0
VBat
Wire Wire Line
	1450 4450 1650 4450
Text GLabel 5100 6450 0    50   Input ~ 0
Clutch_in
$Comp
L Device:R R29
U 1 1
P 5450 6450
F 0 "R29" V 5650 6450 50  0000 C CNN
F 1 "1k" V 5550 6450 50  0000 C CNN
F 2 "Resistor_SMD:R_0805_2012Metric_Pad1.15x1.40mm_HandSolder" V 5380 6450 50  0001 C CNN
F 3 "~" H 5450 6450 50  0001 C CNN
F 4 "Yageo" H 0   0   50  0001 C CNN "Manufacturer_Name"
F 5 "RC0805FR-071KL" H 0   0   50  0001 C CNN "Manufacturer_Part_Number"
F 6 "https://www.digikey.com/product-detail/en/yageo/RC0805FR-071KL/311-1.00KCRCT-ND/730391" H 0   0   50  0001 C CNN "URL"
F 7 "311-1.00KCRCT-ND" H 0   0   50  0001 C CNN "Digikey Part Number"
	1    5450 6450
	0    -1   -1   0   
$EndComp
Text GLabel 6150 6450 2    50   Input ~ 0
MCU-D12
Wire Wire Line
	5100 6450 5300 6450
Wire Wire Line
	5600 6450 5900 6450
Connection ~ 5900 6450
Wire Wire Line
	5900 6450 6150 6450
Text Notes 5350 6150 0    74   ~ 0
Clutch Input
Text GLabel 1950 7100 0    50   Input ~ 0
Flex_Sensor
Text GLabel 1950 6400 0    50   Input ~ 0
MCU-D3
Text GLabel 1950 6750 0    50   Input ~ 0
ADC-Clamp-12
$Comp
L power:VDD #PWR027
U 1 1
P 2800 6750
F 0 "#PWR027" H 2800 6600 50  0001 C CNN
F 1 "VDD" V 2817 6878 50  0000 L CNN
F 2 "" H 2800 6750 50  0001 C CNN
F 3 "" H 2800 6750 50  0001 C CNN
	1    2800 6750
	0    1    1    0   
$EndComp
$Comp
L Device:R R25
U 1 1
P 2550 6750
F 0 "R25" V 2343 6750 50  0000 C CNN
F 1 "2.4k" V 2434 6750 50  0000 C CNN
F 2 "Resistor_SMD:R_0805_2012Metric" V 2480 6750 50  0001 C CNN
F 3 "~" H 2550 6750 50  0001 C CNN
F 4 "Yageo" H 0   0   50  0001 C CNN "Manufacturer_Name"
F 5 "RC0805FR-072K4L" H 0   0   50  0001 C CNN "Manufacturer_Part_Number"
F 6 "https://www.digikey.com/product-detail/en/yageo/RC0805FR-072K4L/311-2.40KCRCT-ND/730637" H 0   0   50  0001 C CNN "URL"
F 7 "311-2.40KCRCT-ND" H 0   0   50  0001 C CNN "Digikey Part Number"
	1    2550 6750
	0    1    1    0   
$EndComp
Wire Wire Line
	2700 6750 2800 6750
Wire Wire Line
	2400 6750 2300 6750
Wire Wire Line
	1950 7100 2100 7100
Wire Wire Line
	2100 7100 2100 6750
Connection ~ 2100 6750
Wire Wire Line
	2100 6750 1950 6750
Wire Wire Line
	1950 6400 2100 6400
Wire Wire Line
	2100 6400 2100 6750
$Comp
L Device:C C5
U 1 1
P 2300 6950
F 0 "C5" H 2415 6996 50  0000 L CNN
F 1 "0.27uF" H 2415 6905 50  0000 L CNN
F 2 "Capacitor_SMD:C_0805_2012Metric" H 2338 6800 50  0001 C CNN
F 3 "~" H 2300 6950 50  0001 C CNN
F 4 "Yageo" H 0   0   50  0001 C CNN "Manufacturer_Name"
F 5 "CC0805JRX7R7BB274 " H 0   0   50  0001 C CNN "Manufacturer_Part_Number"
F 6 "https://www.digikey.com.au/product-detail/en/yageo/CC0805JRX7R7BB274/311-4268-1-ND/8025357" H 0   0   50  0001 C CNN "URL"
F 7 "5%" H 0   0   50  0001 C CNN "Tolerance"
F 8 "311-4268-1-ND" H 0   0   50  0001 C CNN "Digikey Part Number"
	1    2300 6950
	1    0    0    -1  
$EndComp
$Comp
L power:GND #PWR026
U 1 1
P 2300 7200
F 0 "#PWR026" H 2300 6950 50  0001 C CNN
F 1 "GND" H 2305 7027 50  0000 C CNN
F 2 "" H 2300 7200 50  0001 C CNN
F 3 "" H 2300 7200 50  0001 C CNN
	1    2300 7200
	1    0    0    -1  
$EndComp
Wire Wire Line
	2300 7200 2300 7100
Wire Wire Line
	2300 6800 2300 6750
Connection ~ 2300 6750
Wire Wire Line
	2300 6750 2100 6750
Text Notes 1700 6200 0    74   ~ 0
Flex Sensor Input
$Comp
L Device:R R35
U 1 1
P 8400 3550
F 0 "R35" V 8193 3550 50  0000 C CNN
F 1 "220R" V 8284 3550 50  0000 C CNN
F 2 "Resistor_SMD:R_0805_2012Metric_Pad1.15x1.40mm_HandSolder" V 8330 3550 50  0001 C CNN
F 3 "~" H 8400 3550 50  0001 C CNN
F 4 "Yageo" H 0   0   50  0001 C CNN "Manufacturer_Name"
F 5 "RC0805FR-07220RL" H 0   0   50  0001 C CNN "Manufacturer_Part_Number"
F 6 "https://www.digikey.com/product-detail/en/yageo/RC0805FR-07220RL/311-220CRCT-ND/730688" H 0   0   50  0001 C CNN "URL"
F 7 "311-220CRCT-ND" H 0   0   50  0001 C CNN "Digikey Part Number"
	1    8400 3550
	0    1    1    0   
$EndComp
$Comp
L Device:R R33
U 1 1
P 8050 3350
F 0 "R33" V 7843 3350 50  0000 C CNN
F 1 "1k" V 7934 3350 50  0000 C CNN
F 2 "Resistor_SMD:R_0805_2012Metric_Pad1.15x1.40mm_HandSolder" V 7980 3350 50  0001 C CNN
F 3 "~" H 8050 3350 50  0001 C CNN
F 4 "Yageo" H 0   0   50  0001 C CNN "Manufacturer_Name"
F 5 "RC0805FR-071KL" H 0   0   50  0001 C CNN "Manufacturer_Part_Number"
F 6 "https://www.digikey.com/product-detail/en/yageo/RC0805FR-071KL/311-1.00KCRCT-ND/730391" H 0   0   50  0001 C CNN "URL"
F 7 "311-1.00KCRCT-ND" H 0   0   50  0001 C CNN "Digikey Part Number"
	1    8050 3350
	0    1    1    0   
$EndComp
$Comp
L Device:C C15
U 1 1
P 9400 3300
F 0 "C15" H 9515 3346 50  0000 L CNN
F 1 "0.1uF" H 9515 3255 50  0000 L CNN
F 2 "Capacitor_SMD:C_0805_2012Metric" H 9438 3150 50  0001 C CNN
F 3 "~" H 9400 3300 50  0001 C CNN
F 4 "Yageo" H 0   0   50  0001 C CNN "Manufacturer_Name"
F 5 "CC0805KRX7R9BB104" H 0   0   50  0001 C CNN "Manufacturer_Part_Number"
F 6 "CC0805KRX7R9BB104" H 0   0   50  0001 C CNN "Part #"
F 7 "https://www.digikey.com.au/product-detail/en/yageo/CC0805KRX7R9BB104/311-1140-1-ND/303050" H 0   0   50  0001 C CNN "URL"
F 8 "311-1140-1-ND" H 0   0   50  0001 C CNN "Digikey Part Number"
	1    9400 3300
	1    0    0    -1  
$EndComp
Text GLabel 8950 3200 0    50   Input ~ 0
ADC-Clamp-14
Text GLabel 7950 3550 0    50   Input ~ 0
CRANK-IN
Wire Wire Line
	7950 3550 8200 3550
Wire Wire Line
	8200 3350 8200 3550
Connection ~ 8200 3550
Wire Wire Line
	8200 3550 8250 3550
$Comp
L power:VDD #PWR037
U 1 1
P 7800 3350
F 0 "#PWR037" H 7800 3200 50  0001 C CNN
F 1 "VDD" V 7818 3477 50  0000 L CNN
F 2 "" H 7800 3350 50  0001 C CNN
F 3 "" H 7800 3350 50  0001 C CNN
	1    7800 3350
	0    -1   -1   0   
$EndComp
Wire Wire Line
	7800 3350 7900 3350
Wire Wire Line
	8550 3550 9000 3550
Wire Wire Line
	9400 3550 9400 3450
Wire Wire Line
	8950 3200 9000 3200
Wire Wire Line
	9000 3200 9000 3550
Connection ~ 9000 3550
Wire Wire Line
	9000 3550 9400 3550
$Comp
L power:GND #PWR040
U 1 1
P 9400 3050
F 0 "#PWR040" H 9400 2800 50  0001 C CNN
F 1 "GND" H 9405 2877 50  0000 C CNN
F 2 "" H 9400 3050 50  0001 C CNN
F 3 "" H 9400 3050 50  0001 C CNN
	1    9400 3050
	-1   0    0    1   
$EndComp
Wire Wire Line
	9400 3050 9400 3150
Text GLabel 9450 1850 2    50   Input ~ 0
ADC-Clamp-8
Text GLabel 9450 1750 2    50   Input ~ 0
ADC-Clamp-9
Text GLabel 9450 1650 2    50   Input ~ 0
ADC-Clamp-10
Text GLabel 9450 1550 2    50   Input ~ 0
ADC-Clamp-11
Text GLabel 9450 1450 2    50   Input ~ 0
ADC-Clamp-12
Text GLabel 9450 1350 2    50   Input ~ 0
ADC-Clamp-13
Text GLabel 9450 1250 2    50   Input ~ 0
ADC-Clamp-14
Wire Wire Line
	9450 1250 9300 1250
Wire Wire Line
	9300 1350 9450 1350
Wire Wire Line
	9450 1450 9300 1450
Wire Wire Line
	9300 1550 9450 1550
Wire Wire Line
	9450 1650 9300 1650
Wire Wire Line
	9300 1750 9450 1750
Wire Wire Line
	9450 1850 9300 1850
$Comp
L power:VDD #PWR042
U 1 1
P 9450 1050
F 0 "#PWR042" H 9450 900 50  0001 C CNN
F 1 "VDD" V 9467 1178 50  0000 L CNN
F 2 "" H 9450 1050 50  0001 C CNN
F 3 "" H 9450 1050 50  0001 C CNN
	1    9450 1050
	0    1    1    0   
$EndComp
Wire Wire Line
	9450 1050 9300 1050
Text GLabel 9550 3550 2    50   Input ~ 0
MCU-D19
Wire Wire Line
	9550 3550 9400 3550
Connection ~ 9400 3550
Connection ~ 9400 3800
Wire Wire Line
	9550 3800 9400 3800
Text GLabel 9550 3800 2    50   Input ~ 0
MCU-D18
Wire Wire Line
	9400 4300 9400 4200
$Comp
L power:GND #PWR041
U 1 1
P 9400 4300
F 0 "#PWR041" H 9400 4050 50  0001 C CNN
F 1 "GND" H 9405 4127 50  0000 C CNN
F 2 "" H 9400 4300 50  0001 C CNN
F 3 "" H 9400 4300 50  0001 C CNN
	1    9400 4300
	-1   0    0    -1  
$EndComp
Wire Wire Line
	9000 3800 9400 3800
Connection ~ 9000 3800
Wire Wire Line
	9000 4150 9000 3800
Wire Wire Line
	8950 4150 9000 4150
Wire Wire Line
	9400 3800 9400 3900
Wire Wire Line
	8550 3800 9000 3800
Wire Wire Line
	7800 4000 7900 4000
$Comp
L power:VDD #PWR038
U 1 1
P 7800 4000
F 0 "#PWR038" H 7800 3850 50  0001 C CNN
F 1 "VDD" V 7818 4127 50  0000 L CNN
F 2 "" H 7800 4000 50  0001 C CNN
F 3 "" H 7800 4000 50  0001 C CNN
	1    7800 4000
	0    -1   1    0   
$EndComp
Wire Wire Line
	8200 3800 8250 3800
Connection ~ 8200 3800
Wire Wire Line
	8200 4000 8200 3800
Wire Wire Line
	7950 3800 8200 3800
Text GLabel 7950 3800 0    50   Input ~ 0
CAM-IN
Text GLabel 8950 4150 0    50   Input ~ 0
ADC-Clamp-13
$Comp
L Device:C C16
U 1 1
P 9400 4050
F 0 "C16" H 9515 4096 50  0000 L CNN
F 1 "0.1uF" H 9515 4005 50  0000 L CNN
F 2 "Capacitor_SMD:C_0805_2012Metric" H 9438 3900 50  0001 C CNN
F 3 "~" H 9400 4050 50  0001 C CNN
F 4 "Yageo" H 0   0   50  0001 C CNN "Manufacturer_Name"
F 5 "CC0805KRX7R9BB104" H 0   0   50  0001 C CNN "Manufacturer_Part_Number"
F 6 "CC0805KRX7R9BB104" H 0   0   50  0001 C CNN "Part #"
F 7 "https://www.digikey.com.au/product-detail/en/yageo/CC0805KRX7R9BB104/311-1140-1-ND/303050" H 0   0   50  0001 C CNN "URL"
F 8 "311-1140-1-ND" H 0   0   50  0001 C CNN "Digikey Part Number"
	1    9400 4050
	1    0    0    1   
$EndComp
$Comp
L Device:R R34
U 1 1
P 8050 4000
F 0 "R34" V 7843 4000 50  0000 C CNN
F 1 "1k" V 7934 4000 50  0000 C CNN
F 2 "Resistor_SMD:R_0805_2012Metric_Pad1.15x1.40mm_HandSolder" V 7980 4000 50  0001 C CNN
F 3 "~" H 8050 4000 50  0001 C CNN
F 4 "Yageo" H 0   0   50  0001 C CNN "Manufacturer_Name"
F 5 "RC0805FR-071KL" H 0   0   50  0001 C CNN "Manufacturer_Part_Number"
F 6 "https://www.digikey.com/product-detail/en/yageo/RC0805FR-071KL/311-1.00KCRCT-ND/730391" H 0   0   50  0001 C CNN "URL"
F 7 "311-1.00KCRCT-ND" H 0   0   50  0001 C CNN "Digikey Part Number"
	1    8050 4000
	0    1    -1   0   
$EndComp
$Comp
L Device:R R36
U 1 1
P 8400 3800
F 0 "R36" V 8193 3800 50  0000 C CNN
F 1 "220R" V 8284 3800 50  0000 C CNN
F 2 "Resistor_SMD:R_0805_2012Metric_Pad1.15x1.40mm_HandSolder" V 8330 3800 50  0001 C CNN
F 3 "~" H 8400 3800 50  0001 C CNN
F 4 "Yageo" H 0   0   50  0001 C CNN "Manufacturer_Name"
F 5 "RC0805FR-07220RL" H 0   0   50  0001 C CNN "Manufacturer_Part_Number"
F 6 "https://www.digikey.com/product-detail/en/yageo/RC0805FR-07220RL/311-220CRCT-ND/730688" H 0   0   50  0001 C CNN "URL"
F 7 "311-220CRCT-ND" H 0   0   50  0001 C CNN "Digikey Part Number"
	1    8400 3800
	0    1    -1   0   
$EndComp
Text Notes 8300 2700 0    74   ~ 0
Crank Angle Sensor
Text GLabel 6150 6300 2    50   Input ~ 0
ADC-Clamp-11
Wire Wire Line
	6150 6300 5900 6300
Wire Wire Line
	5900 6300 5900 6450
$EndSCHEMATC
